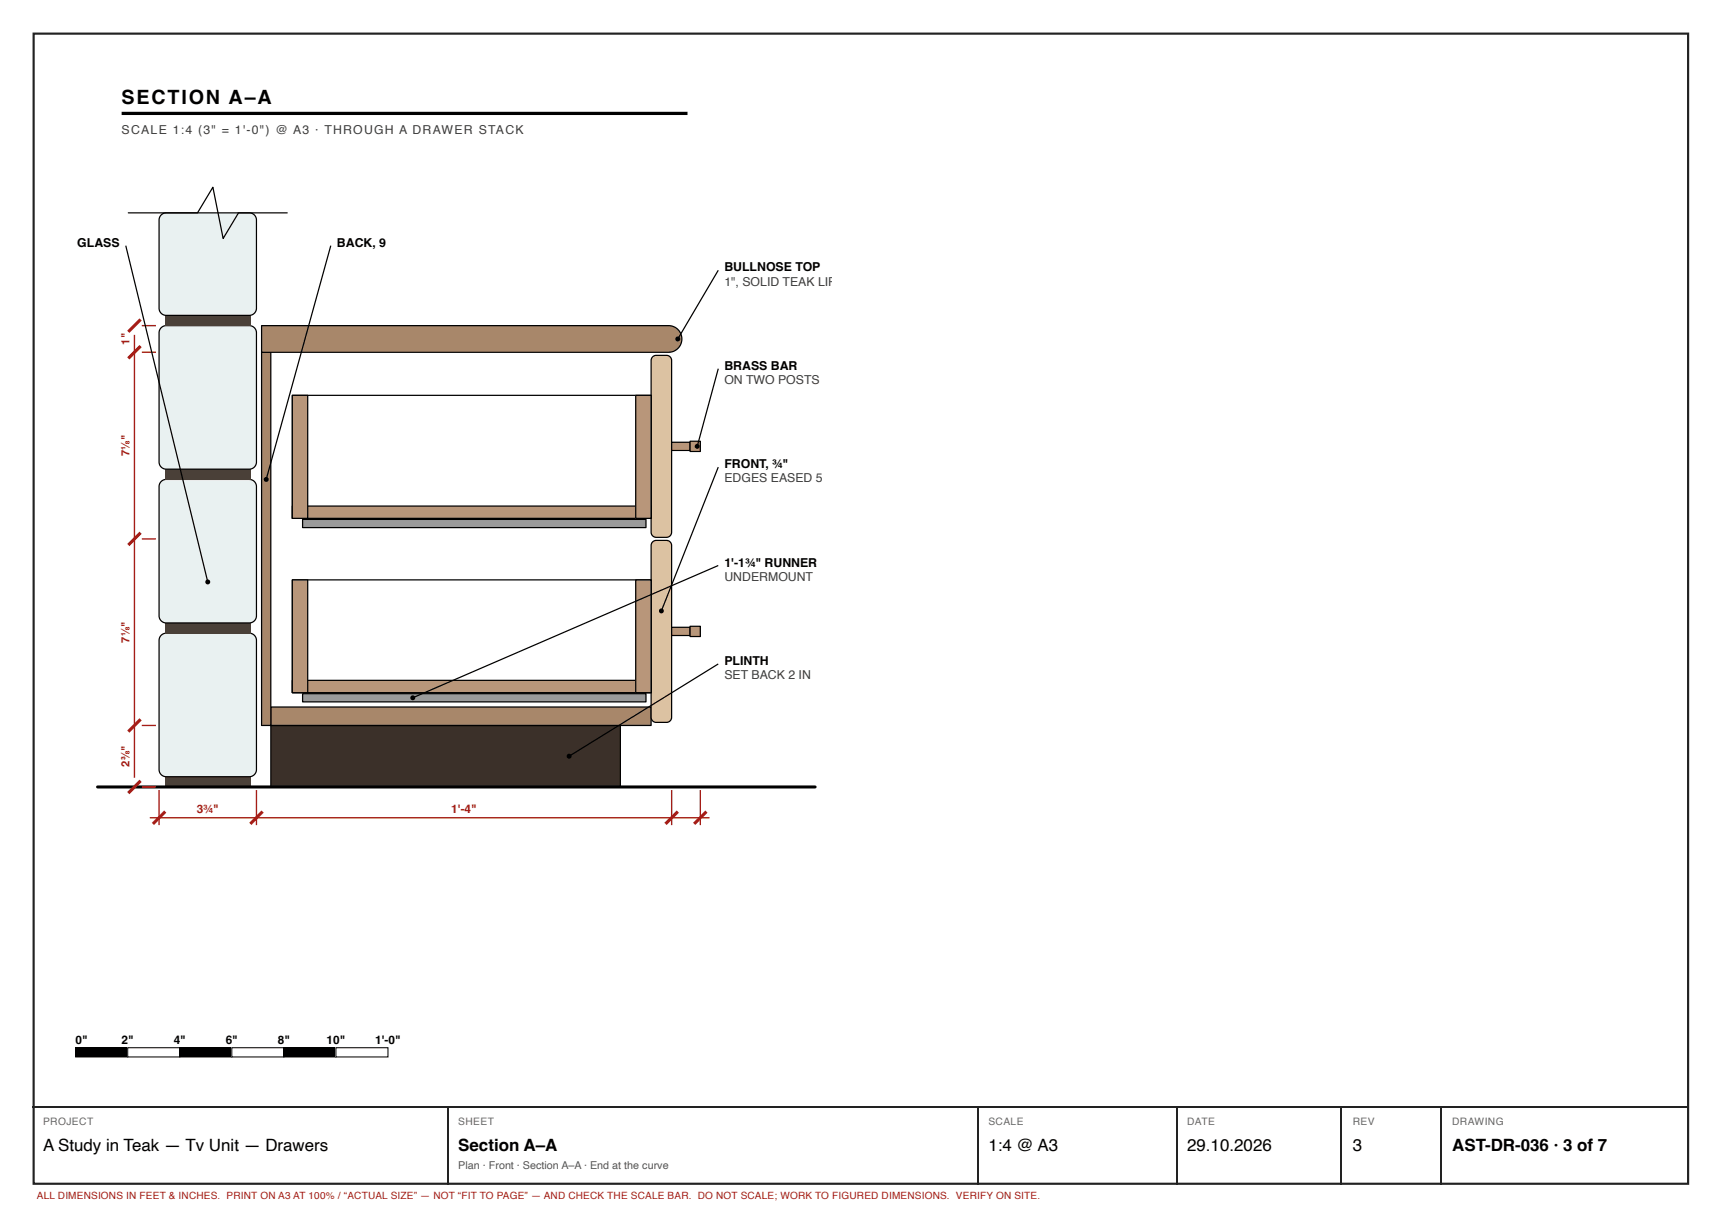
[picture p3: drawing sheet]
<svg xmlns="http://www.w3.org/2000/svg" width="420mm" height="297mm" viewBox="0 0 420 297" stroke-linecap="round" stroke-linejoin="round" font-family="sans-serif">
<path d="M8.2 8.2h403.5v280.5h-403.5z" fill="none" stroke="#222" stroke-width=".53"/>
<path d="M29.7 27.7h138" fill="none" stroke="#000" stroke-width=".79" stroke-linecap="butt"/>
<path d="M40.3 189.4h20.7v2.5h-20.7z" fill="#4a4038"/>
<path d="M39.3 154.9l.6-.4 .6-.1h20.3a1.75 1.75 0 0 1 1.7 1.8v31.5a1.75 1.75 0 0 1-1.7 1.7h-20.3a1.75 1.75 0 0 1-1.7-1.7v-31.5l.1-.7z" fill="#e9f1f1"/>
<path d="M39.3 154.9l.6-.4 .6-.1h20.3a1.75 1.75 0 0 1 1.7 1.8v31.5a1.75 1.75 0 0 1-1.7 1.7h-20.3a1.75 1.75 0 0 1-1.7-1.7v-31.5l.1-.7z" fill="none" stroke="#000" stroke-width=".3"/>
<path d="M40.3 151.9h20.7v2.5h-20.7z" fill="#4a4038"/>
<path d="M39.3 117.4l.6-.4 .6-.1h20.3a1.75 1.75 0 0 1 1.7 1.8v31.5a1.75 1.75 0 0 1-1.7 1.7h-20.3a1.75 1.75 0 0 1-1.7-1.7v-31.5l.1-.7z" fill="#e9f1f1"/>
<path d="M39.3 117.4l.6-.4 .6-.1h20.3a1.75 1.75 0 0 1 1.7 1.8v31.5a1.75 1.75 0 0 1-1.7 1.7h-20.3a1.75 1.75 0 0 1-1.7-1.7v-31.5l.1-.7z" fill="none" stroke="#000" stroke-width=".3"/>
<path d="M40.3 114.4h20.7v2.5h-20.7z" fill="#4a4038"/>
<path d="M39.3 79.9l.6-.4 .6-.1h20.3a1.75 1.75 0 0 1 1.7 1.8v31.5a1.75 1.75 0 0 1-1.7 1.7h-20.3a1.75 1.75 0 0 1-1.7-1.7v-31.5l.1-.7z" fill="#e9f1f1"/>
<path d="M39.3 79.9l.6-.4 .6-.1h20.3a1.75 1.75 0 0 1 1.7 1.8v31.5a1.75 1.75 0 0 1-1.7 1.7h-20.3a1.75 1.75 0 0 1-1.7-1.7v-31.5l.1-.7z" fill="none" stroke="#000" stroke-width=".3"/>
<path d="M40.3 76.9h20.7v2.5h-20.7z" fill="#4a4038"/>
<path d="M39.3 52.4l.6-.4 .6-.1h20.3a1.75 1.75 0 0 1 1.7 1.8v21.5a1.75 1.75 0 0 1-1.7 1.7h-20.3a1.75 1.75 0 0 1-1.7-1.7v-21.5l.1-.7z" fill="#e9f1f1"/>
<path d="M31.3 51.9h16.9l3.7-6.2 2.5 12.5 3.8-6.3h11.8M39.3 52.4l.6-.4 .6-.1h20.3a1.75 1.75 0 0 1 1.7 1.8v21.5a1.75 1.75 0 0 1-1.7 1.7h-20.3a1.75 1.75 0 0 1-1.7-1.7v-21.5l.1-.7z" fill="none" stroke="#000" stroke-width=".3"/>
<path d="M66 176.9h85.3v15h-85.3z" fill="#3b3029"/>
<path d="M66 176.9h85.3v15h-85.3z" fill="none" stroke="#000" stroke-width=".3"/>
<path d="M66 172.4h92.8v4.5h-92.8z" fill="#a8876a"/>
<path d="M66 172.4h92.8v4.5h-92.8z" fill="none" stroke="#000" stroke-width=".3"/>
<path d="M63.8 85.9h2.2v91h-2.2z" fill="#a8876a"/>
<path d="M63.8 85.9h2.2v91h-2.2z" fill="none" stroke="#000" stroke-width=".3"/>
<path d="M63.8 79.4h99.2a3.2 3.2 0 0 1 3.3 3.3 3.2 3.2 0 0 1-3.3 3.2h-99.2z" fill="#a8876a"/>
<path d="M63.8 79.4h99.2a3.2 3.2 0 0 1 3.3 3.3 3.2 3.2 0 0 1-3.3 3.2h-99.2z" fill="none" stroke="#000" stroke-width=".3"/>
<path d="M159.2 132.1l.7-.3h2.8l.7 .3 .4 .8v42l-.3 .8-.8 .4h-3l-.6-.4-.3-.6v-42.1z" fill="#dcc2a2"/>
<path d="M159.2 132.1l.7-.3h2.8l.7 .3 .4 .8v42l-.3 .8-.8 .4h-3l-.6-.4-.3-.6v-42.1z" fill="none" stroke="#000" stroke-width=".3"/>
<path d="M71.3 141.4h87.5v27.5h-87.5z" fill="#fff"/>
<path d="M71.3 141.4h87.5v27.5h-87.5z" fill="none" stroke="#000" stroke-width=".3"/>
<path d="M71.3 165.9h87.5v3h-87.5z" fill="#b8967a"/>
<path d="M71.3 165.9h87.5v3h-87.5z" fill="none" stroke="#000" stroke-width=".3"/>
<path d="M71.3 141.4h3.7v27.5h-3.7z" fill="#b8967a"/>
<path d="M71.3 141.4h3.7v27.5h-3.7z" fill="none" stroke="#000" stroke-width=".3"/>
<path d="M155 141.4h3.8v27.5h-3.8z" fill="#b8967a"/>
<path d="M155 141.4h3.8v27.5h-3.8z" fill="none" stroke="#000" stroke-width=".3"/>
<path d="M73.8 169.2h83.7v2h-83.7z" fill="#9a9a9a"/>
<path d="M73.8 169.2h83.7v2h-83.7z" fill="none" stroke="#000" stroke-width=".3"/>
<path d="M163.8 153h4.5v2h-4.5z" fill="#c9a24a"/>
<path d="M163.8 153h4.5v2h-4.5z" fill="none" stroke="#000" stroke-width=".3"/>
<path d="M168.3 152.7h2.5v2.5h-2.5z" fill="#c9a24a"/>
<path d="M168.3 152.7h2.5v2.5h-2.5z" fill="none" stroke="#000" stroke-width=".3"/>
<path d="M159.2 87l.7-.3h2.8l.7 .3 .4 .7v42.1l-.3 .7-.8 .5h-3l-.6-.5-.3-.6v-42z" fill="#dcc2a2"/>
<path d="M159.2 87l.7-.3h2.8l.7 .3 .4 .7v42.1l-.3 .7-.8 .5h-3l-.6-.5-.3-.6v-42z" fill="none" stroke="#000" stroke-width=".3"/>
<path d="M71.3 96.4h87.5v30h-87.5z" fill="#fff"/>
<path d="M71.3 96.4h87.5v30h-87.5z" fill="none" stroke="#000" stroke-width=".3"/>
<path d="M71.3 123.4h87.5v3h-87.5z" fill="#b8967a"/>
<path d="M71.3 123.4h87.5v3h-87.5z" fill="none" stroke="#000" stroke-width=".3"/>
<path d="M71.3 96.4h3.7v30h-3.7z" fill="#b8967a"/>
<path d="M71.3 96.4h3.7v30h-3.7z" fill="none" stroke="#000" stroke-width=".3"/>
<path d="M155 96.4h3.8v30h-3.8z" fill="#b8967a"/>
<path d="M155 96.4h3.8v30h-3.8z" fill="none" stroke="#000" stroke-width=".3"/>
<path d="M73.8 126.7h83.7v2h-83.7z" fill="#9a9a9a"/>
<path d="M73.8 126.7h83.7v2h-83.7z" fill="none" stroke="#000" stroke-width=".3"/>
<path d="M163.8 107.8h4.5v2h-4.5z" fill="#c9a24a"/>
<path d="M163.8 107.8h4.5v2h-4.5z" fill="none" stroke="#000" stroke-width=".3"/>
<path d="M168.3 107.6h2.5v2.5h-2.5z" fill="#c9a24a"/>
<path d="M30.7 59.9l20 82M80.7 59.9l-15.8 57M175.2 65.9l-9.9 16.8M175.2 89.9l-5.2 19M168.3 107.6h2.5v2.5h-2.5zM175.2 113.9l-13.9 35.1M175.2 137.9l-74.5 32.3M175.2 161.9l-36.4 22.5" fill="none" stroke="#000" stroke-width=".3"/>
<path d="M23.8 191.9h175" fill="none" stroke="#000" stroke-width=".74"/>
<path d="M34.6 79.4h3.4M32.8 81.7v108M34.6 85.9h3.4M34.6 131.4h3.4M34.6 176.9h3.4M34.6 191.9h3.4M36.5 199.4h136.5M38.8 192.7v8.5M62.5 192.7v8.5M163.8 192.7v8.5M170.8 192.7v8.5" fill="none" stroke="#a51d17" stroke-width=".33"/>
<path d="M34.3 77.9l-3 3M34.3 84.4l-3 3M34.3 129.9l-3 3M34.3 175.4l-3 3M34.3 190.4l-3 3M40.3 197.9l-3 3M64 197.9l-3 3M165.3 197.9l-3 3M172.3 197.9l-3 3" fill="none" stroke="#a51d17" stroke-width=".76" stroke-linecap="butt"/>
<g fill="#000">
<path d="M18.5 255.5h12.6v2.2h-12.6z"/>
<circle cx="165.3" cy="82.7" r=".6"/>
<circle cx="64.9" cy="116.9" r=".6"/>
<circle cx="170" cy="108.9" r=".6"/>
<circle cx="50.7" cy="141.9" r=".6"/>
<circle cx="161.3" cy="149" r=".6"/>
<circle cx="100.7" cy="170.2" r=".6"/>
<circle cx="138.8" cy="184.4" r=".6"/>
</g>
<path d="M18.5 255.5h12.6v2.2h-12.6z" fill="none" stroke="#000" stroke-width=".25"/>
<path d="M31.1 255.5h12.7v2.2h-12.7z" fill="#fff"/>
<path d="M31.1 255.5h12.7v2.2h-12.7zM43.8 255.5h12.7v2.2h-12.7z" fill="none" stroke="#000" stroke-width=".25"/>
<path d="M43.8 255.5h12.7v2.2h-12.7z" fill="#000"/>
<path d="M56.5 255.5h12.7v2.2h-12.7z" fill="#fff"/>
<path d="M56.5 255.5h12.7v2.2h-12.7zM69.2 255.5h12.7v2.2h-12.7z" fill="none" stroke="#000" stroke-width=".25"/>
<path d="M69.2 255.5h12.7v2.2h-12.7z" fill="#000"/>
<path d="M81.9 255.5h12.7v2.2h-12.7z" fill="#fff"/>
<path d="M81.9 255.5h12.7v2.2h-12.7z" fill="none" stroke="#000" stroke-width=".25"/>
<path d="M7.9 270h404.1M109.1 270.1v18.8M238.5 270.1v18.8M286.9 270.1v18.8M327.2 270.1v18.8M351.5 270.1v18.8" fill="none" stroke="#222" stroke-width=".26"/>
<text font-size="4.8" x="29.7" y="25.4">SECTION A–A</text>
<g font-size="4.1">
<text x="10.5" y="280.7">A Study in Teak — Tv Unit — Drawers</text>
<text x="111.8" y="280.7">Section A–A</text>
<text x="241" y="280.7">1:4 @ A3</text>
<text x="289.5" y="280.7">29.10.2026</text>
<text x="329.9" y="280.7">3</text>
<text x="354.1" y="280.7">AST-DR-036 · 3 of 7</text>
</g>
<g font-size="3" fill="#3d3d3d">
<text x="29.7" y="32.6">SCALE 1:4 (3&quot; = 1'-0&quot;) @ A3 · THROUGH A DRAWER STACK</text>
<text x="176.7" y="69.7">1&quot;, SOLID TEAK LIP</text>
<text x="176.7" y="93.7">ON TWO POSTS</text>
<text x="176.7" y="117.7">EDGES EASED 5</text>
<text x="176.7" y="141.7">UNDERMOUNT</text>
<text x="176.7" y="165.7">SET BACK 2 IN</text>
</g>
<g font-size="3">
<text x="18.8" y="60.2">GLASS</text>
<text x="82.2" y="60.2">BACK, 9</text>
<text x="176.7" y="66.2">BULLNOSE TOP</text>
<text x="176.7" y="90.2">BRASS BAR</text>
<text x="176.7" y="114.2">FRONT, ¾&quot;</text>
<text x="176.7" y="138.2">1'-1¾&quot; RUNNER</text>
<text x="176.7" y="162.2">PLINTH</text>
</g>
<g font-size="2.9" fill="#a51d17">
<text x="48" y="198.2">3¾&quot;</text>
<text x="110.1" y="198.2">1'-4&quot;</text>
</g>
<g font-size="2.9">
<text x="18.5" y="254.5">0&quot;</text>
<text x="29.7" y="254.5">2&quot;</text>
<text x="42.4" y="254.5">4&quot;</text>
<text x="55" y="254.5">6&quot;</text>
<text x="67.7" y="254.5">8&quot;</text>
<text x="79.6" y="254.5">10&quot;</text>
<text x="91.5" y="254.5">1'-0&quot;</text>
</g>
<g font-size="2.7" fill="#a51d17">
<text x="31.6" y="84.1" transform="rotate(-90 31.6 84.1)">1&quot;</text>
<text x="31.6" y="111.2" transform="rotate(-90 31.6 111.2)">7⅛&quot;</text>
<text x="31.6" y="156.7" transform="rotate(-90 31.6 156.7)">7⅛&quot;</text>
<text x="31.6" y="187" transform="rotate(-90 31.6 187)">2⅜&quot;</text>
</g>
<text font-size="2.6" fill="#555" x="111.8" y="285">Plan · Front · Section A–A · End at the curve</text>
<g font-size="2.5" fill="#666">
<text x="10.5" y="274.4">PROJECT</text>
<text x="111.8" y="274.4">SHEET</text>
<text x="241" y="274.4">SCALE</text>
<text x="289.5" y="274.4">DATE</text>
<text x="329.9" y="274.4">REV</text>
<text x="354.1" y="274.4">DRAWING</text>
</g>
<text font-size="2.4" fill="#a51d17" x="9" y="292.4">ALL DIMENSIONS IN FEET &amp; INCHES. PRINT ON A3 AT 100% / “ACTUAL SIZE” — NOT “FIT TO PAGE” — AND CHECK THE SCALE BAR. DO NOT SCALE; WORK TO FIGURED DIMENSIONS. VERIFY ON SITE.</text>
</svg>
